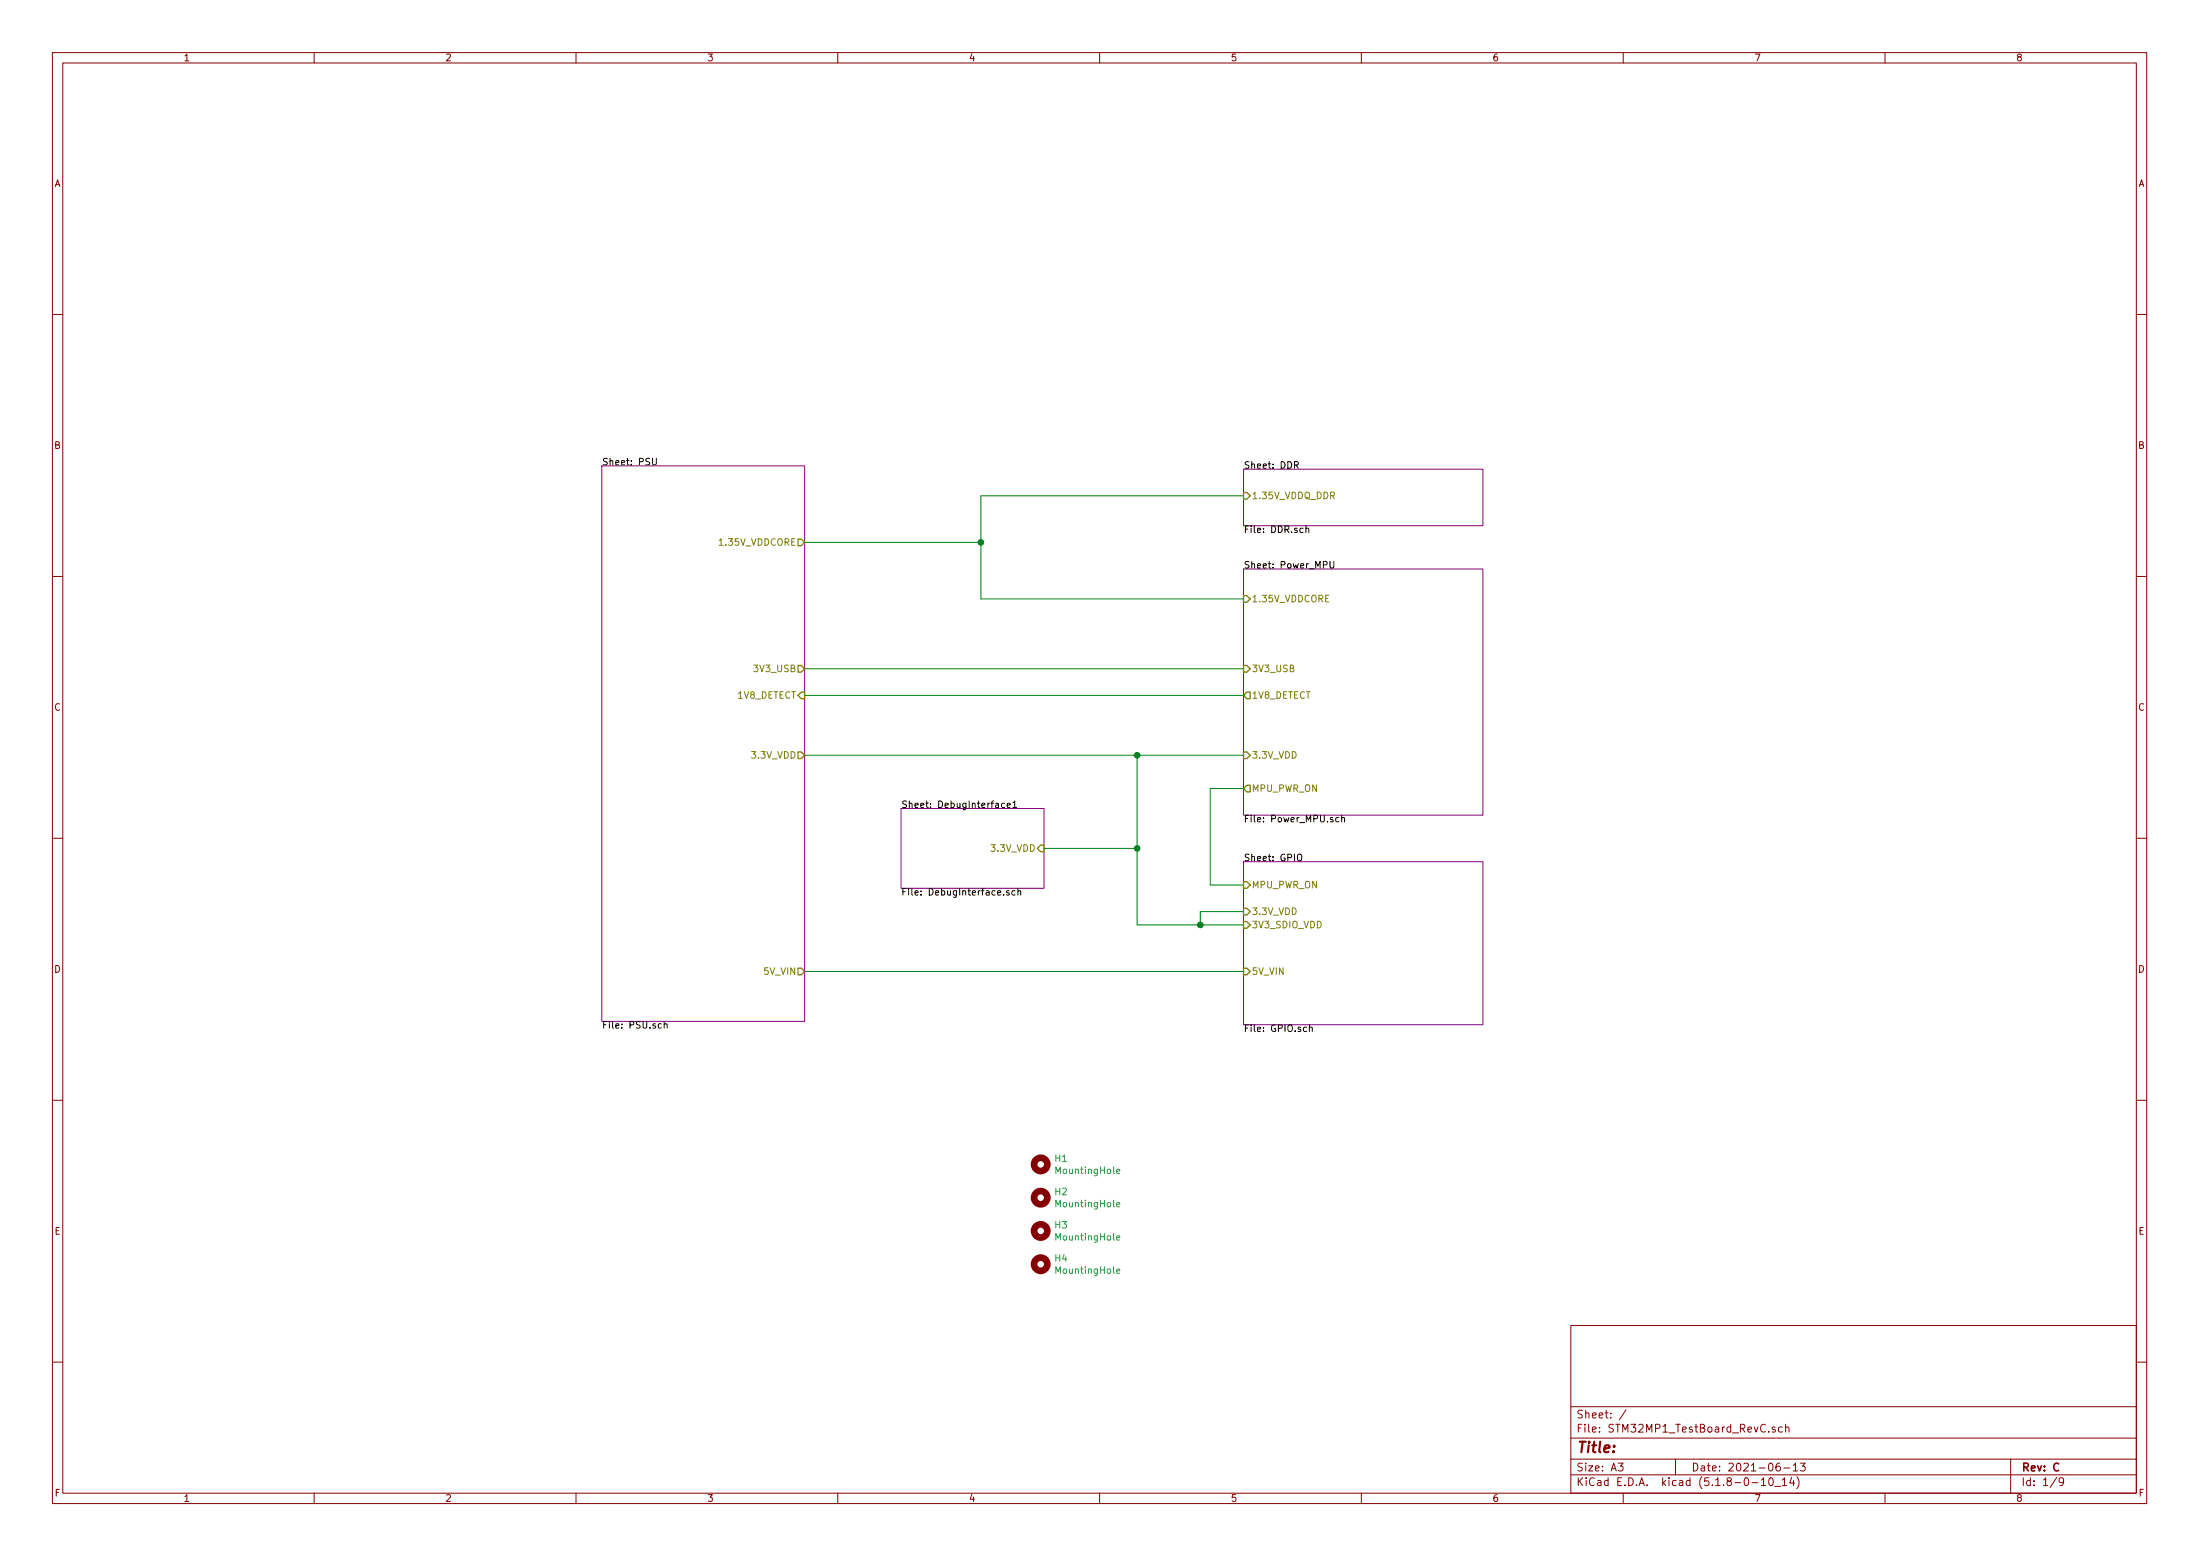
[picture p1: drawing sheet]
<svg xmlns="http://www.w3.org/2000/svg" width="420mm" height="297mm" viewBox="0 0 420 297" stroke-linecap="round" stroke-linejoin="round" font-family="sans-serif">
<g fill="none" stroke="#840000" stroke-width=".19">
<path d="M10 10h400v277h-400zM12 12h396v273.1h-396zM60 10v2M110 10v2M160 10v2M210 10v2M260 10v2M310 10v2M360 10v2M10 60h2M408 60h2M10 110h2"/>
<path d="M408 110h2M10 160h2M408 160h2M10 210h2M408 210h2M300 253h108v32.1h-108zM10 260h2M300 278.5h108M300 274.5h108M300 268.5h108M309 279.3h1l-.5 .6 .4 .1v.7l-.2 .1-.7-.1M310.5 269.1l-1.2 2"/>
<path d="M320 278.5v3M339 272.5l-.3-.1-.2 .2v.2l.5 .2v.3h-.5M339.9 279.3l-.4 .1a.96 .96 0 0 0 0 1.4l.5-.1v-.5l-.2-.3h-.5l-.1 .3M340.4 272.5l-.4-.1-.4 .3 .1 .6 .3 .1 .4-.1M341 272.5l.2-.1 .4 .1 .1 .9M341 271.9v1.5M342.5 279.7l.4-.4v1.5M343.8 279.3h1l-.6 .6 .5 .1v.7l-.3 .1-.6-.1M384 278.5v6.6M408 260h2M60 285.1v1.9M110 285.1v1.9"/>
<path d="M160 285.1v1.9M210 285.1v1.9M260 285.1v1.9M300 281.5h108M310 285.1v1.9M334.6 283h1.1M336.4 282.5l.4-.4v1.5M336.4 283.6h.8M337.9 282.3l.3-.2a.81 .81 0 0 1 .5 .6 .81 .81 0 0 1-.2 .8l-.2 .1a.79 .79 0 0 1-.4-1.3zM338.9 283.8h1.2M340.4 282.5l.4-.4v1.5M340.4 283.6h.8"/>
<path d="M340.7 280.2h1.1M342.2 282l-.4 1.1h.9M342.5 280.8h.8M342.5 282.6v1M343.2 281.9a1.71 1.71 0 0 1 0 2.3M360 285.1v1.9M392.8 282l-1.3 2M394.1 282.7l-.3 .3h-.4l-.2-.3 .2-.5 .4-.1 .2 .2a1.19 1.19 0 0 1-.2 1.2l-.4 .1"/>
</g>
<path d="M114.9 88.9h38.8v106.1h-38.8zM237.5 89.6h45.7v10.8h-45.7zM237.5 108.6h45.7v47h-45.7zM172.1 154.3h27.3v15.3h-27.3zM237.5 164.5h45.7v31.1h-45.7z" fill="none" stroke="#840084" stroke-width=".19"/>
<g fill="none" stroke="#000" stroke-width=".19">
<path d="M124.6 87.5v1l.3 .3 .3-.1 .1-.2v-1M247.2 88.8l.7-.1v-.4l-.7-.2v1.3M247.5 88.8l.5 .6M249.4 101l.2-.2 .3 .1 .1 .8M249.4 100.4v1.3M254 107.2v1l.3 .2h.3l.1-.2v-1M191.9 153.4l-.4-.1-.2 .3 .1 .5h.5M192.4 153.7l.6-.1-.1-.2-.4-.1-.1 .2v.6h.5M193.4 153.2l.4-.3v1.3M193.4 154.2h.8M255.7 156.1h-.4l-.2 .2 .1 .6h.5M256.2 156.2l.2-.1h.3l.1 .8"/>
<path d="M256.2 155.6v1.3M192.7 170.1l-.3-.1-.2 .2 .1 .2 .4 .1v.3h-.5M193.9 170.1l-.4-.1-.3 .3 .2 .5h.5M194.4 170.2l.2-.2 .3 .1v.8M194.4 169.6v1.3M247.8 163.2l.3-.1a.44 .44 0 0 1 .5 .4v.6l-.5 .2-.3-.2zM126.3 195.5l-.4-.1-.2 .3 .1 .5h.5M126.8 195.6l.2-.2 .3 .1 .1 .8M126.8 195v1.3M249.5 196.1h-.3l-.3 .2 .1 .6h.5M250.1 196.2l.4-.1 .1 .8M250.1 195.6v1.3"/>
</g>
<g fill="none" stroke="#848400" stroke-width=".25">
<path d="M237.5 94h.6l.7 .7-.7 .6h-.6zM152.4 102.9h.6l.7 .6-.7 .7h-.6zM237.5 113.7h.6l.7 .6-.7 .7h-.6zM152.4 127h.6l.7 .7-.7 .6h-.6zM153 132.1h.7v1.3h-.7l-.6-.6zM237.5 127h.6l.7 .7-.7 .6h-.6zM238.1 132.1h.7v1.3h-.7l-.6-.6zM152.4 143.5h.6l.7 .7-.7 .6h-.6zM237.5 143.5h.6l.7 .7-.7 .6h-.6zM238.1 149.9h.7v1.3h-.7l-.6-.7zM198.8 161.3h.6v1.3h-.6l-.7-.6zM237.5 175.9h.6l.7 .7-.7 .6h-.6z"/>
<path d="M237.5 173.4h.6l.7 .6-.7 .7h-.6zM237.5 168.3h.6l.7 .6-.7 .7h-.6zM152.4 184.8h.6l.7 .7-.7 .6h-.6zM237.5 184.8h.6l.7 .7-.7 .6h-.6z"/>
</g>
<g fill="none" stroke="#840000" stroke-width="1.3">
<circle cx="198.8" cy="228.6" r="1.27"/>
<circle cx="198.8" cy="235" r="1.27"/>
<circle cx="198.8" cy="222.3" r="1.27"/>
<circle cx="198.8" cy="241.3" r="1.27"/>
</g>
<path d="M213.3 236.3l.6-.1-.1-.2-.3-.1-.2 .2v.6h.5M213.3 230l.6-.1-.1-.3h-.3l-.2 .1v.6h.5M213.3 223.6l.6-.1-.1-.2-.3-.1-.2 .2v.6h.5M213.3 242.7l.6-.1-.1-.3h-.3l-.2 .1v.6h.5" fill="none" stroke="#008484" stroke-width=".19"/>
<path d="M237.5 94.7h-50.2v19.6h50.2M153.7 103.5h33.6M153.7 127.7h83.8M153.7 132.8h83.8M153.7 144.2h83.8M217.2 144.2v32.4h20.3M237.5 150.5h-6.4v18.4h6.4M199.4 162h17.8M237.5 174h-8.3v2.6M153.7 185.5h83.8" fill="none" stroke="#008400" stroke-width=".19"/>
<g fill="#008400" stroke="#008400" stroke-width=".25">
<circle cx="217.2" cy="144.2" r=".51"/>
<circle cx="187.3" cy="103.5" r=".51"/>
<circle cx="229.2" cy="176.6" r=".51"/>
<circle cx="217.2" cy="162" r=".51"/>
</g>
<text font-size="2.8" fill="#840000" x="301" y="277.3">Title:</text>
<g font-size="2.1" fill="#840000">
<text x="301" y="273.5">File: STM32MP1_TestBoard_RevC.sch</text>
<text x="301" y="270.8">Sheet: /</text>
<text x="301" y="280.9">Size: A3</text>
<text x="323" y="280.9">Date: 2021-06-13</text>
<text x="386" y="280.9">Rev: C</text>
<text x="301" y="283.7">KiCad E.D.A. kicad (5.1.8-0-10_14)</text>
<text x="386" y="283.7">Id: 1/9</text>
</g>
<g font-size="1.8" fill="#840000">
<text x="35" y="11.7">1</text>
<text x="85" y="11.7">2</text>
<text x="135" y="11.7">3</text>
<text x="185" y="11.7">4</text>
<text x="235" y="11.7">5</text>
<text x="285" y="11.7">6</text>
<text x="335" y="11.7">7</text>
<text x="385" y="11.7">8</text>
<text x="10.4" y="35.7">A</text>
<text x="408.4" y="35.7">A</text>
<text x="10.4" y="85.7">B</text>
<text x="408.4" y="85.7">B</text>
<text x="10.4" y="135.7">C</text>
<text x="408.4" y="135.7">C</text>
<text x="10.4" y="185.7">D</text>
<text x="408.4" y="185.7">D</text>
<text x="10.4" y="235.7">E</text>
<text x="408.4" y="235.7">E</text>
<text x="10.5" y="285.7">F</text>
<text x="35" y="286.7">1</text>
<text x="85" y="286.7">2</text>
<text x="135" y="286.7">3</text>
<text x="185" y="286.7">4</text>
<text x="235" y="286.7">5</text>
<text x="285" y="286.7">6</text>
<text x="335" y="286.7">7</text>
<text x="385" y="286.7">8</text>
<text x="408.5" y="285.7">F</text>
</g>
<g font-size="1.8">
<text x="114.9" y="88.8">Sheet: PSU</text>
<text x="237.5" y="89.5">Sheet: DDR</text>
<text x="237.5" y="101.7">File: DDR.sch</text>
<text x="237.5" y="108.5">Sheet: Power_MPU</text>
<text x="172.1" y="154.2">Sheet: DebugInterface1</text>
<text x="237.5" y="157">File: Power_MPU.sch</text>
<text x="237.5" y="164.4">Sheet: GPIO</text>
<text x="172.1" y="171">File: DebugInterface.sch</text>
<text x="114.9" y="196.4">File: PSU.sch</text>
<text x="237.5" y="197">File: GPIO.sch</text>
</g>
<g font-size="1.8" fill="#848400">
<text x="239" y="95.3">1.35V_VDDQ_DDR</text>
<text x="137.7" y="104.2">1.35V_VDDCORE</text>
<text x="239" y="115">1.35V_VDDCORE</text>
<text x="144.3" y="128.3">3V3_USB</text>
<text x="239" y="128.3">3V3_USB</text>
<text x="140.9" y="133.4">1V8_DETECT</text>
<text x="239" y="133.4">1V8_DETECT</text>
<text x="143.8" y="144.8">3.3V_VDD</text>
<text x="239" y="144.8">3.3V_VDD</text>
<text x="239" y="151.2">MPU_PWR_ON</text>
<text x="189.5" y="162.6">3.3V_VDD</text>
<text x="239" y="169.6">MPU_PWR_ON</text>
<text x="239" y="177.2">3V3_SDIO_VDD</text>
<text x="239" y="174.7">3.3V_VDD</text>
<text x="146" y="186.1">5V_VIN</text>
<text x="239" y="186.1">5V_VIN</text>
</g>
<g font-size="1.8" fill="#008484">
<text x="201.5" y="221.8">H1</text>
<text x="201.9" y="224.1">MountingHole</text>
<text x="201.5" y="228.2">H2</text>
<text x="201.9" y="230.5">MountingHole</text>
<text x="201.5" y="234.5">H3</text>
<text x="201.9" y="236.8">MountingHole</text>
<text x="201.5" y="240.9">H4</text>
<text x="201.9" y="243.2">MountingHole</text>
</g>
</svg>
